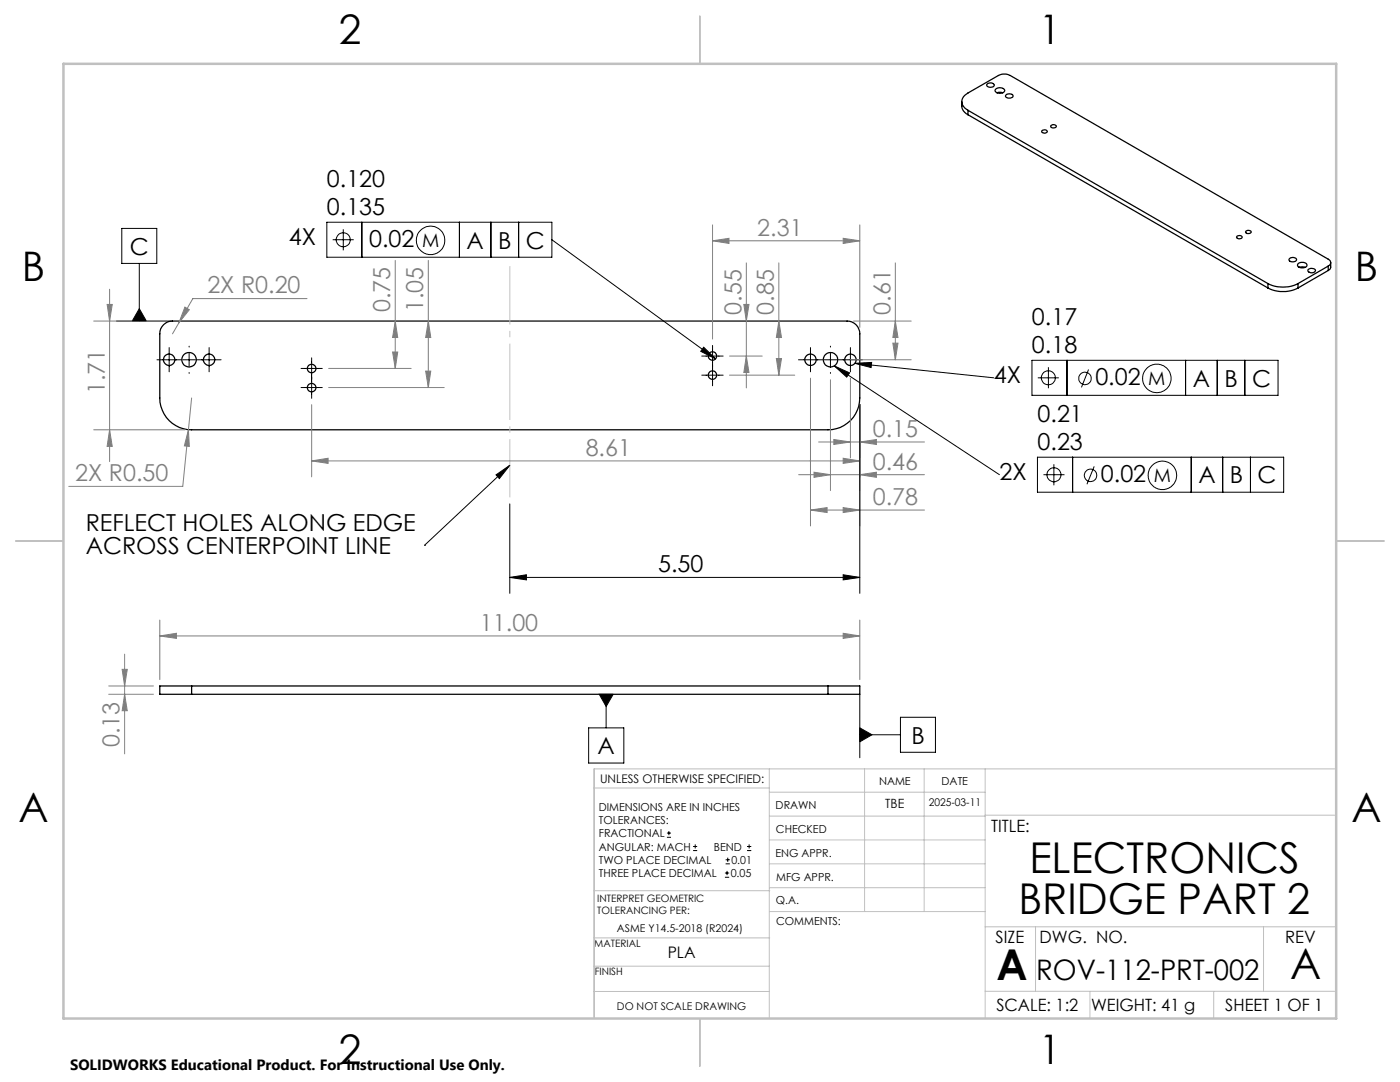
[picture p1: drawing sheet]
<svg xmlns="http://www.w3.org/2000/svg" width="279mm" height="216mm" viewBox="0 0 279 216" stroke-linecap="round" stroke-linejoin="round" font-family="sans-serif">
<g fill="none" stroke="#000" stroke-width=".25">
<path d="M196.9 16.9a.9 .9 0 0 1 1.5 .1 .91 .91 0 0 1-1.5 0zM198.7 17.8a1.21 1.21 0 0 1 1.8 .3 1.12 1.12 0 0 1-1.9 0zM199 18.5l.3-.1 .8 .1M200.8 18.9a.91 .91 0 0 1 1.4 .3 .91 .91 0 0 1-1.5 0zM191.9 20.3a2.26 2.26 0 0 0 1.3 2.6M193.2 22a1.83 1.83 0 0 1-1.3-1.7 1.83 1.83 0 0 1 1.3-1.7l6-3.5a2.62 2.62 0 0 1 2.4 0l63.5 36.6a.73 .73 0 0 1 .5 .7 .73 .73 0 0 1-.5 .7M193.2 22l59.8 34.6M193.2 22v.9M193.2 22.9l59.8 34.6M207.9 26.1a.62 .62 0 0 1 1.1 .2 .62 .62 0 0 1-1.1-.2zM209.7 25.1a.62 .62 0 0 1 1.1 .2 .62 .62 0 0 1-1.1-.2zM246.9 47.1a.62 .62 0 0 1 1 .3 .62 .62 0 0 1-1.1-.2z"/>
<path d="M248.7 46.1a.62 .62 0 0 1 1 .3 .66 .66 0 0 1-1.1-.2zM253 56.6a6.7 6.7 0 0 0 6 0M253 57.5a6.7 6.7 0 0 0 6 0M253 56.6v.9M257.3 51.6a.8 .8 0 0 1 .8-.2 .8 .8 0 0 1 .6 .5 .88 .88 0 0 1-1.5-.1zM259 52.6a1.14 1.14 0 0 1 1.8 .3 1.12 1.12 0 0 1-1.9 0zM259 56.6v.9M259.3 53.3l.6-.1 .6 .1M261.1 53.8a1 1 0 0 1 1.4 .2 .84 .84 0 0 1-.7 .4 .84 .84 0 0 1-.8-.5zM265.1 53.1l-6.1 3.5M265.1 53.1v.9M265.1 54l-6.1 3.5"/>
<path d="M265.6 52.4l-.1 1.1-.4 .5M32.6 64.8a2.33 2.33 0 0 1 1.8-.7h134.7a2.53 2.53 0 0 1 2.5 2.5v12.8a6.3 6.3 0 0 1-6.4 6.4h-127a6.3 6.3 0 0 1-6.3-6.4v-12.8a2.33 2.33 0 0 1 .7-1.8zM38.2 136.9h-6.3v1.6h6.3M38.2 136.9v1.6M38.2 138.5h127M38.2 136.9h127M165.2 136.9h6.4v1.6h-6.4M165.2 136.9v1.6"/>
<circle cx="33.8" cy="71.8" r="1.15"/>
<circle cx="37.7" cy="71.8" r="1.44"/>
<circle cx="41.7" cy="71.8" r="1.15"/>
<circle cx="62.2" cy="73.5" r=".86"/>
<circle cx="62.2" cy="77.3" r=".86"/>
<circle cx="142.2" cy="74.9" r=".84"/>
<circle cx="142.2" cy="71.1" r=".84"/>
<circle cx="161.7" cy="71.8" r="1.13"/>
<circle cx="165.8" cy="71.8" r="1.45"/>
<circle cx="169.7" cy="71.8" r="1.13"/>
</g>
<g fill="none" stroke="#000" stroke-width=".2">
<path d="M24.3 45.6h7v7h-7zM27.8 52.6v11.5M65.2 44.3h44.9v7h-44.9zM66.4 47.8h4.2M68.5 45.8v4.2M72.2 44.3v7M91.7 44.3v7M98 44.3v7M103.5 44.3v7M110.1 47.8l32.7 23.8M23.2 64.1h11.2M27.8 61.6l1.4 2.5h-2.8z"/>
<path d="M31.3 71.8h4.9M33.8 69.4v4.8M36.5 71.8h2.5M37.7 69.1v.2M37.7 70.5v2.6M37.7 74.3v.2M39.3 71.8h4.8M41.7 69.4v4.8M60.1 73.5h4.2M60.1 77.3h4.2M62.2 71.4v8.1M140.1 74.9h4.2"/>
<path d="M140.1 71h4.2M140.4 69.3l2.4 2.3-3-1.5zM142.2 68.9v8.1M159.3 71.8h4.8M161.7 69.4v4.8M164.5 71.8h2.5M165.7 69.1v.2M165.7 70.5v2.6M165.7 74.3v.2M166.5 73l3 1.4-.5 .8zM166.5 73l33 21.7M167.3 71.8h4.8"/>
<path d="M169.7 69.4v4.8M170.6 72.5l3.4-.2-.2 1zM170.6 72.5l27.7 2.9M206 71.9h49.1v7h-49.1zM207.1 75.4h4.2M209.2 73.3v4.2M212.9 71.9v7M217.2 73.7l-1.4 3.6M236.6 71.9v7M242.9 71.9v7M248.4 71.9v7M99 94.8l2.7-1.9-2 2.6z"/>
<path d="M101.7 92.9l-17 15.9M171.6 80.7v37.7M207 91.2h49.2v7h-49.2zM208.2 94.7h4.2M210.3 92.6v4.2M214.1 91.2v7M218.4 93.1l-1.5 3.5M237.7 91.2v7M244 91.2v7M249.6 91.2v7M84.7 108.8h.1M101.7 115.2l3.4-.5v1z"/>
<path d="M101.7 100.5v17.9M101.7 115.2h69.9M168.3 114.7l3.3 .5-3.3 .5zM119.6 138.5h2.8l-1.4 2.5zM121 138.5v6.7M171.6 138.5v12.7M117.5 145.2h7v7.1h-7zM171.6 145.2l2.4 1.4-2.4 1.4zM171.6 146.6h8.1M179.7 143.1h7v7h-7zM133.1 167.1h.8M133.1 166.2h.8"/>
<path d="M133.5 165.8v.9M138.3 169.7h.8M138.3 168.9h.8M138.7 168.5v.8M144.7 175h.8M144.7 174.2h.8M144.8 172.4h.9M144.8 171.6h.9M145.1 173.8v.8M145.2 171.1v.9M149.1 169.7h.8M149.1 168.9h.8"/>
<path d="M149.5 168.5v.8"/>
<circle cx="68.5" cy="47.8" r="1.41"/>
<circle cx="85.9" cy="48" r="2.83"/>
<circle cx="209.2" cy="75.4" r="1.4"/>
<circle cx="216.5" cy="75.5" r="1.24"/>
<circle cx="230.9" cy="75.5" r="2.85"/>
<circle cx="210.3" cy="94.7" r="1.4"/>
<circle cx="217.6" cy="94.9" r="1.26"/>
<circle cx="232" cy="94.9" r="2.84"/>
</g>
<g fill="none" stroke="#808080" stroke-width=".2">
<path d="M21.9 57.7v34.4M61.3 59.6h-22.8l-2.8 4.8M78.9 52v21.5M85.5 52v25.3M142.2 48l3.3-.4v1zM142.2 44.9v22.8M142.2 48h29.4M148.9 52.5v24.9M155.4 52.5v22.4M168.3 47.6l3.3 .4-3.3 .6zM171.6 44.9v20.4M178.7 52.5v19.3"/>
<path d="M18.7 64.1h14.5M21.4 60.7h1l-.5 3.4zM35.7 64.4l-1.3 2.2M36.9 61.3l.9 .5-2.1 2.6zM38.2 79.4l-.6 6.4M65.6 77.3h23.1M65.6 73.5h16.5M78.4 70.2h1l-.5 3.3zM78.9 64.1l.5 3.2h-1zM84.9 74h1.1l-.5 3.3zM85.5 64.1l.5 3.2h-1.1zM145.6 74.9h13"/>
<path d="M145.6 71h6.5M148.4 60.7h1.1l-.6 3.4zM148.9 71l.6 3.3h-1.1zM154.9 71.5h1.1l-.6 3.4zM155.4 64.1l.6 3.2h-1.1zM161.7 75.5v29.5M165.7 75.8v22.1M169.7 75.5v15.9M169.7 71.8h12.2M170.3 64.1h11.6M178.2 68.5h1l-.5 3.3zM178.7 64.1l.5 3.2h-1z"/>
<path d="M18.7 85.8h18.3M21.9 85.8l.5 3.3h-1zM37.6 85.8l.2 3.3-1-.1zM37.6 85.8l-1.1 11.2h-22.8M62.2 92l3.3-.6v1.1zM62.2 80.8v14.3M62.2 92h109.4M159.4 94.7h25.1M162.5 94.2l3.2 .5-3.2 .5zM163.4 88.2h21.1M166.4 87.7l3.3 .5-3.3 .5zM168.3 91.4l3.3 .6-3.3 .5z"/>
<path d="M171.6 94.7l3.3-.5v1zM171.6 88.2l3.3-.5v1zM171.6 80.7v24.3M161.7 101.8l3.4-.5v1zM161.7 101.8h22.8M168.3 101.3l3.3 .5-3.3 .5zM21.7 136.9h8.9M21.7 138.5h8.9M24.4 133.6h1l-.5 3.3zM24.9 138.5l.5 3.3h-1zM24.9 130.5v19.9M31.9 126.9l3.3-.5v1z"/>
<path d="M31.9 123.7v11.9M31.9 126.9h139.7M168.3 126.4l3.3 .5-3.3 .5zM171.6 123.7v11.9"/>
</g>
<path d="M101.8 53.1v46.2" fill="none" stroke="#c0c0c0" stroke-width=".2" stroke-dasharray="15.2 1.3 1.3 1.3" stroke-dashoffset="3.6" stroke-linecap="butt"/>
<g fill="none" stroke="#c0c0c0" stroke-width=".2">
<path d="M118.6 157.2h34.9M153.5 153.4v49.8M153.5 158.1h43.1M172.5 153.4v28.5M184.4 153.4v28.5M196.6 153.4v49.8M266.7 153.4h-148.1v49.8M118.6 177.7h35M153.5 167.6h43.1M153.5 162.8h43.1M153.5 172.4h43.1M153.5 177.1h43.1"/>
<path d="M196.6 162.7h70.1M118.6 197.8h34.9M118.6 192.8h34.9M118.6 187.1h35M153.6 181.9h43M196.6 197.8h70.1M196.6 184.9h70.1M206.7 184.9v12.9M217.5 197.8v5.4M242.2 197.8v5.4M252.2 184.9v12.9"/>
</g>
<path d="M139.7 3.2v9.5M3.1 107.9h9.6M266.7 107.9h9.5M139.7 203.2v9.6" fill="none" stroke="#c0c0c0" stroke-width=".25"/>
<path d="M12.7 12.7h254v190.5h-254z" fill="none" stroke="#c0c0c0" stroke-width=".5"/>
<path d="M119.6 138.5l1.4 2.5 1.4-2.5zM171.6 145.2l2.4 1.4-2.4 1.4zM99 94.8l2.7-1.9-2 2.6zM170.6 72.5l3.4-.2-.2 1zM166.5 73l3 1.4-.5 .8zM140.4 69.3l2.4 2.3-3-1.5zM27.8 61.6l1.4 2.5h-2.8z" fill="#000"/>
<g fill="#808080">
<path d="M171.6 94.7l3.3-.5v1zM162.5 94.2l3.2 .5-3.2 .5z"/>
<path d="M31.9 126.9l3.3-.5v1zM168.3 126.4l3.3 .5-3.3 .5zM37.6 85.8l-.8 3.2 1 .1zM36.9 61.3l-1.2 3.1 2.1-2.6zM142.2 48l3.3-.4v1zM168.3 47.6l3.3 .4-3.3 .6zM166.4 87.7l3.3 .5-3.3 .5zM171.6 88.2l3.3-.5v1zM161.7 101.8l3.4-.5v1zM168.3 101.3l3.3 .5-3.3 .5zM62.2 92l3.3-.6v1.1zM168.3 91.4l3.3 .6-3.3 .5z"/>
<path d="M21.9 85.8l.5 3.3h-1zM21.4 60.7h1l-.5 3.4zM154.9 71.5h1.1l-.6 3.4zM155.4 64.1l.6 3.2h-1.1zM148.9 71l.6 3.3h-1.1zM148.4 60.7h1.1l-.6 3.4zM84.9 74h1.1l-.5 3.3zM85.5 64.1l.5 3.2h-1.1zM78.4 70.2h1l-.5 3.3zM78.9 64.1l.5 3.2h-1z"/>
<path d="M24.4 133.6h1l-.5 3.3zM24.9 138.5l.5 3.3h-1zM178.7 64.1l.5 3.2h-1zM178.2 68.5h1l-.5 3.3z"/>
</g>
<path d="M101.7 115.2l3.4-.5v1zM168.3 114.7l3.3 .5-3.3 .5z" fill="#000"/>
<g font-size="8.5">
<text x="205.4" y="174.2">ELECTRONICS</text>
<text x="203.3" y="182.3">BRIDGE PART 2</text>
<text x="198.9" y="195.5">A</text>
<text x="257.5" y="195.4">A</text>
</g>
<g font-size="8.1">
<text x="67.6" y="8.9">2</text>
<text x="207.3" y="8.9">1</text>
<text x="4.4" y="56.1">B</text>
<text x="270.4" y="56.1">B</text>
<text x="3.7" y="164.1">A</text>
<text x="269.7" y="164.1">A</text>
<text x="67.6" y="212.4">2</text>
<text x="207.3" y="212.4">1</text>
</g>
<text font-size="5.6" x="206.8" y="195.5">ROV-112-PRT-002</text>
<g font-size="4.7">
<text x="65.2" y="37.3">0.120</text>
<text x="65.2" y="42.9">0.135</text>
<text x="25.9" y="50.8">C</text>
<text x="57.6" y="48.9">4X</text>
<text x="73.7" y="49.3">0.02</text>
<text x="93.1" y="49.6">A</text>
<text x="99.4" y="49.6">B</text>
<text x="104.9" y="49.6">C</text>
<text x="206" y="64.9">0.17</text>
<text x="206" y="70.4">0.18</text>
<text x="198.4" y="76.4">4X</text>
<text x="218.6" y="76.9">0.02</text>
<text x="238.1" y="77.1">A</text>
<text x="244.3" y="77.1">B</text>
<text x="249.9" y="77.1">C</text>
<text x="207.1" y="84.2">0.21</text>
<text x="207.1" y="89.8">0.23</text>
<text x="199.5" y="95.8">2X</text>
<text x="219.7" y="96.2">0.02</text>
<text x="239.2" y="96.5">A</text>
<text x="245.5" y="96.5">B</text>
<text x="251" y="96.5">C</text>
<text x="17.1" y="106">REFLECT HOLES ALONG EDGE</text>
<text x="17.1" y="110.5">ACROSS CENTERPOINT LINE</text>
<text x="131.4" y="114.2">5.50</text>
<text x="181.9" y="148.4">B</text>
<text x="119.3" y="150.5">A</text>
</g>
<g font-size="4.7" fill="#808080">
<text x="151.1" y="47">2.31</text>
<text x="41.4" y="58.5">2X R0.20</text>
<text x="77.9" y="62.3" transform="rotate(-90 77.9 62.3)">0.75</text>
<text x="84.5" y="62.3" transform="rotate(-90 84.5 62.3)">1.05</text>
<text x="148" y="62.8" transform="rotate(-90 148 62.8)">0.55</text>
<text x="154.5" y="62.8" transform="rotate(-90 154.5 62.8)">0.85</text>
<text x="177.7" y="62.8" transform="rotate(-90 177.7 62.8)">0.61</text>
<text x="20.9" y="78.6" transform="rotate(-90 20.9 78.6)">1.71</text>
<text x="174.2" y="87.2">0.15</text>
<text x="116.9" y="90.9">8.61</text>
<text x="174.2" y="93.7">0.46</text>
<text x="15" y="96">2X R0.50</text>
<text x="174.2" y="100.7">0.78</text>
<text x="95.8" y="125.8">11.00</text>
<text x="23.9" y="149.1" transform="rotate(-90 23.9 149.1)">0.13</text>
</g>
<g font-size="3.7">
<text x="84.2" y="49.3">M</text>
<text x="229.2" y="76.8">M</text>
<text x="230.3" y="96.2">M</text>
</g>
<g font-size="3.4">
<text x="197.8" y="166">TITLE:</text>
<text x="198.7" y="188.1">SIZE</text>
<text x="207.5" y="188.1">DWG. NO.</text>
<text x="256.5" y="188.2">REV</text>
<text x="198.8" y="201.7">SCALE: 1:2</text>
<text x="217.7" y="201.8">WEIGHT: 41 g</text>
<text x="244.5" y="201.7">SHEET 1 OF 1</text>
</g>
<text font-size="3.2" x="133.3" y="191.2">PLA</text>
<text font-size="3" x="14" y="213.5">SOLIDWORKS Educational Product. For Instructional Use Only.</text>
<text font-size="2.5" x="176.7" y="161.3">TBE</text>
<text font-size="2.4" x="119.8" y="156.2">UNLESS OTHERWISE SPECIFIED:</text>
<g font-size="2.2">
<text x="119.5" y="161.8">DIMENSIONS ARE IN INCHES</text>
<text x="154.8" y="161.4">DRAWN</text>
<text x="175.4" y="156.6">NAME</text>
<text x="187.9" y="156.7">DATE</text>
<text x="119.5" y="164.4">TOLERANCES:</text>
<text x="119.5" y="167.1">FRACTIONAL</text>
<text x="154.9" y="166.3">CHECKED</text>
<text x="119.5" y="169.7">ANGULAR: MACH</text>
<text x="119.5" y="172.4">TWO PLACE DECIMAL</text>
<text x="142.5" y="169.7">BEND</text>
<text x="146" y="172.4">0.01</text>
<text x="154.8" y="170.9">ENG APPR.</text>
<text x="119.5" y="175">THREE PLACE DECIMAL</text>
<text x="145.8" y="175">0.05</text>
<text x="154.9" y="175.7">MFG APPR.</text>
<text x="154.9" y="180.4">Q.A.</text>
<text x="154.9" y="184.6">COMMENTS:</text>
</g>
<g font-size="2.1">
<text x="185.3" y="160.7">2025-03-11</text>
<text x="123.1" y="186.1">ASME Y14.5-2018 (R2024)</text>
<text x="123.1" y="201.6">DO NOT SCALE DRAWING</text>
</g>
<g font-size="2">
<text x="119.2" y="179.9">INTERPRET GEOMETRIC</text>
<text x="119.2" y="182.4">TOLERANCING PER:</text>
<text x="118.6" y="189">MATERIAL</text>
<text x="118.7" y="194.6">FINISH</text>
</g>
</svg>
